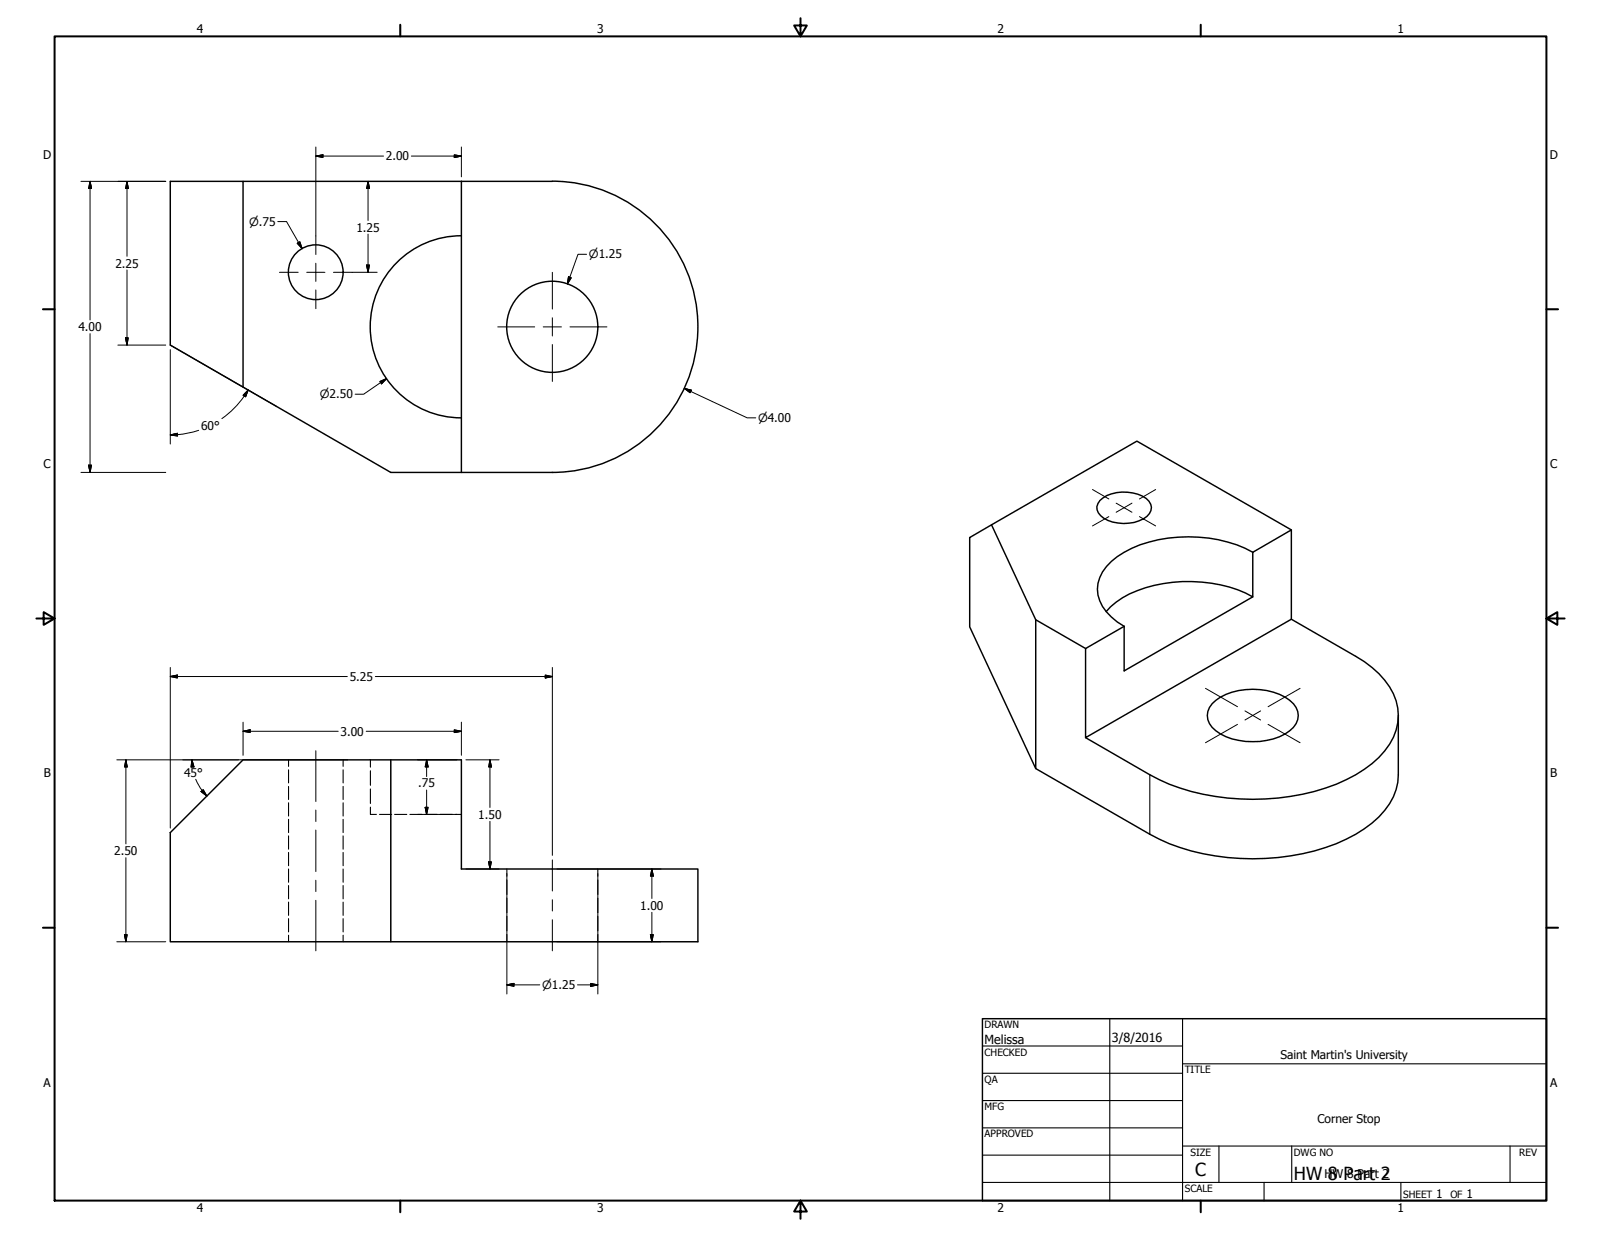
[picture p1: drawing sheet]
<svg xmlns="http://www.w3.org/2000/svg" width="559mm" height="432mm" viewBox="0 0 559 432" stroke-linecap="round" stroke-linejoin="round" font-family="sans-serif">
<!-- layer: Hidden (ANSI) -->
<g fill="none" stroke="#000" stroke-width=".38">
<path d="M100.7 265.2v2.3M100.7 268.7v4.6M100.7 274.5v4.6M119.8 265.2v2.3M119.8 268.7v4.6M119.8 274.5v4.6M129.3 265.2v2.6M129.3 269v5.1M129.3 275.4v5.1M100.7 280.2v4.7M100.7 286v4.6M100.7 291.8v4.6"/>
<path d="M100.7 297.6v4.6M119.8 280.2v4.7M119.8 286v4.6M119.8 291.8v4.6M119.8 297.6v4.6M129.3 281.7v2.6h2.1M132.5 284.3h4.2M137.7 284.3h4.3M143.1 284.3h4.2M148.3 284.3h4.3M153.6 284.3h4.3M158.9 284.3h2.1"/>
<path d="M100.7 303.3v4.7M100.7 309.1v4.7M100.7 314.9v4.6M119.8 303.3v4.7M119.8 309.1v4.7M119.8 314.9v4.6M176.9 303.3v2.6M176.9 307.1v5.1M176.9 313.5v5.1M176.9 319.8v5.1M208.7 303.3v2.6M208.7 307.1v5.1"/>
<path d="M208.7 313.5v5.1M208.7 319.8v5.1M100.7 320.7v4.6M100.7 326.5v2.2M119.8 320.7v4.6M119.8 326.5v2.2M176.9 326.2v2.5M208.7 326.2v2.5"/>
</g>
<!-- layer: Visible (ANSI) -->
<g fill="none" stroke="#000" stroke-width=".51">
<path d="M84.8 63.3h108M161 63.3v101.6M192.8 63.2a50.8 50.8 0 0 1 50.8 50.9 50.8 50.8 0 0 1-50.8 50.8h-56.4l-77-44.4v-57.2h25.4v71.8M161 82.3a31.8 31.8 0 0 0-31.8 31.8 31.8 31.8 0 0 0 31.8 31.8M383.9 174.7a13.8 13.8 0 0 1 14.8-1.5 4.1 4.1 0 0 1 3 3 4.1 4.1 0 0 1-1.4 4.1 13.8 13.8 0 0 1-16.1-.3 3.6 3.6 0 0 1-.3-5.3zM338.5 187.6l7.6-4.4 15.4 33.1v52l-23-49.5zM346.1 183.2l50.7-29.2 53.9 31M437.3 192.8a49.3 49.3 0 0 0-36.3-3.6 30.2 30.2 0 0 0-14.8 8.5 11.5 11.5 0 0 0 0 15.9l3.8 3.5 2.4 1.5M437.3 192.8v15.5l-44.9 25.9v-15.6M437.3 192.8l13.4-7.8v31.2l-71.8 41.3v-31.1l13.5-7.8M361.5 216.3l17.4 10.1M437.3 208.3a49.7 49.7 0 0 0-34.5-4 30.7 30.7 0 0 0-16.7 9.2"/>
<path d="M450.7 216.2l22.5 12.9a29.5 29.5 0 0 1 14.1 15.6 19.4 19.4 0 0 1-6 19.7 55.8 55.8 0 0 1-30.9 13.6 80.9 80.9 0 0 1-45.8-5.8l-25.7-14.7M423.1 245.6a20.7 20.7 0 0 1 16.6-4.9 18.2 18.2 0 0 1 11.7 4.9 6.1 6.1 0 0 1-1.3 9.5 23.8 23.8 0 0 1-24.1 1.1 7.1 7.1 0 0 1-4.4-7.9l.5-1.3zM136.4 265.2h24.6v38.1h82.6v25.4h-107.2M361.5 268.3l39.8 22.9a76.9 76.9 0 0 0 44.8 8.1 66 66 0 0 0 30.1-10 25.7 25.7 0 0 0 11.7-16.2l.2-2.6M59.4 290.6l25.4-25.4h51.6v63.5h-77z"/>
<circle cx="110.2" cy="95" r="9.6"/>
<circle cx="192.8" cy="114.1" r="15.9"/>
</g>
<!-- layer: Visible Narrow (ANSI) -->
<path d="M401.3 270.4v20.8" fill="none" stroke="#000" stroke-width=".38"/>
<path d="M488.1 249.7v20.8" fill="none" stroke="#000" stroke-width=".51"/>
<!-- layer: Border (ANSI) -->
<g fill="none" stroke="#000" stroke-width=".7">
<path d="M19 12.7h520.8v406.4h-520.8zM139.7 8.6v4.1M279.4 6.3v6.4l-2.2-3.8h4.4l-2.2 3.8M419.1 8.6v4.1M15 107.9h4M539.8 107.9h4M12.7 215.9h6.3l-3.8-2.2v4.4l3.8-2.2M539.8 215.9l3.8 2.2v-4.4l-3.8 2.2h6.3M15 323.8h4M539.8 323.8h4M139.7 419.1v4.1M279.4 419.1l2.2 3.8h-4.4l2.2-3.8v6.3"/>
<path d="M419.1 419.1v4.1"/>
</g>
<!-- layer: Title (ANSI) -->
<g fill="none" stroke="#000" stroke-width=".38">
<path d="M387.3 355.6v63.5M412.7 355.6v63.5M342.9 365.1h69.8M342.9 374.6h69.8M412.7 371.3h127.1M342.9 384.2h69.8M342.9 393.7h69.8M342.9 412.7h196.9M342.9 403.2h69.8M412.7 400h127.1M425.4 400v12.7M441.2 412.7v6.4"/>
<path d="M450.8 400v12.7M488.9 412.7v6.4M527 400v12.7"/>
</g>
<path d="M342.9 355.6h196.9v63.5h-196.9z" fill="none" stroke="#000" stroke-width=".51"/>
<!-- layer: Dimension (ANSI) -->
<g fill="none" stroke="#000" stroke-width=".35">
<path d="M110.2 54.5l2.5-.5v1zM110.2 54.5h23.7M110.2 51.3v31.1M143.6 54.5h17.4M158.6 54l2.4 .5-2.4 .5zM161 51.3v10.4M28.3 63.3h29.5M31.4 63.3l.5 2.5h-1zM31.4 63.3v48.4M44.3 63.3l.5 2.5h-1zM44.3 63.3v26.2M97 77.3h3l5.5 9.5"/>
<path d="M128.5 63.3l.5 2.5h-1zM128.5 63.3v13.7M44.3 94.2v26.3M103.8 84.9l.8-.5 .9 2.4zM122.9 95.1h8.7M128 92.5h1l-.5 2.6zM128.5 81.7v13.4M198.4 96.6l1 .4-1.3 2.1zM204.7 88.8h-3l-3.6 10.3M31.4 116.5v48.4M43.8 117.9h1l-.5 2.6zM41.1 120.5h16.7"/>
<path d="M59.4 120.5l37.1 21.4M59.4 122v33M86.6 136.1l-.9 2.4-.9-.5zM86.6 136.1a31.8 31.8 0 0 1-9.2 10M132.6 133.2l2.3-1.1-1.7 1.9zM134.9 132.1l-8 5.5h-2.9M238.8 135.6l2.5 .6-.4 .9zM238.8 135.6l22 10.3h3M59.4 151.8l2.5-.5 .1 .9zM61.9 151.8h-2.5M69.4 150.2l-4.1 1.1-3.4 .4M28.3 164.9h29.5"/>
<path d="M30.9 162.4h1l-.5 2.5zM59.4 236.2l2.5-.6v1.1zM59.4 233v56.1M59.4 236.2h61.8M131 236.2h61.8M190.3 235.6l2.5 .6-2.5 .5zM192.8 233v65.6M84.8 255.3l2.5-.5v.9zM84.8 255.3h33.2M84.8 252.1v11.6M127.8 255.3h33.2M158.6 254.8l2.4 .5-2.4 .4z"/>
<path d="M161 252.1v11.6M40.8 265.2h69.3M43.9 265.2l.5 2.5h-1zM43.9 265.2v29.4M67 265.2l.7 2.5-1 .1zM67 265.2l.2 2.5M68.3 272l1.5 2.9 2.4 3M70.2 276.3l.7-.6 1.3 2.2zM110.3 265.2h11M145.7 265.2h13.7M148.9 265.2l.5 2.5h-1zM148.9 265.2v5.9"/>
<path d="M148.9 275.8v8.5M162.6 265.2h11.6M171 265.2l.5 2.5h-.9zM171 265.2v16.7M43.9 299.4v29.3M145.7 284.3h13.7M148.4 281.8h1l-.5 2.5zM171 286.7v16.6M162.6 303.3h11.6M170.6 300.9h.9l-.5 2.4zM176.9 304.9v42.1M194.4 303.3h36.3"/>
<path d="M208.7 304.9v42.1M227.5 303.3l.5 2.5h-1zM227.5 303.3v10.3M227.5 318.5v10.2M40.8 328.7h17M43.4 326.3h1l-.5 2.4zM194.4 328.7h36.3M227 326.3h1l-.5 2.4zM176.9 343.8l2.5-.5v1zM176.9 343.8h11.5M201.5 343.8h7.2M206.2 343.3l2.5 .5-2.5 .5z"/>
</g>
<g fill="#000" stroke="#000" stroke-width=".35">
<path d="M110.2 54.5l2.5-.5zM110.2 54.5l2.5-.5v1zM158.6 55l2.4-.5zM158.6 54l2.4 .5-2.4 .5zM31.4 63.3l.5 2.5zM31.4 63.3l.5 2.5h-1zM44.3 63.3l.5 2.5zM44.3 63.3l.5 2.5h-1zM128.5 63.3l.5 2.5zM128.5 63.3l.5 2.5h-1zM103.8 84.9l1.7 1.9zM103.8 84.9l.8-.5 .9 2.4z"/>
<path d="M128 92.5l.5 2.6zM128 92.5h1l-.5 2.6zM198.4 96.6l-.3 2.5zM198.4 96.6l1 .4-1.3 2.1zM43.8 117.9l.5 2.6zM43.8 117.9h1l-.5 2.6zM86.6 136.1l-.9 2.4zM86.6 136.1l-.9 2.4-.9-.5zM134.9 132.1l-1.7 1.9zM132.6 133.2l2.3-1.1-1.7 1.9zM238.8 135.6l2.5 .6zM238.8 135.6l2.5 .6-.4 .9z"/>
<path d="M59.4 151.8l2.5-.5zM59.4 151.8l2.5-.5 .1 .9zM30.9 162.4l.5 2.5zM30.9 162.4h1l-.5 2.5zM59.4 236.2l2.5-.6zM59.4 236.2l2.5-.6v1.1zM190.3 236.7l2.5-.5zM190.3 235.6l2.5 .6-2.5 .5zM84.8 255.3l2.5-.5zM84.8 255.3l2.5-.5v.9zM158.6 255.7l2.4-.4zM158.6 254.8l2.4 .5-2.4 .4z"/>
<path d="M43.9 265.2l.5 2.5zM43.9 265.2l.5 2.5h-1zM67 265.2l.7 2.5zM67 265.2l.7 2.5-1 .1zM70.2 276.3l2 1.6zM70.2 276.3l.7-.6 1.3 2.2zM148.9 265.2l.5 2.5zM148.9 265.2l.5 2.5h-1zM171 265.2l.5 2.5zM171 265.2l.5 2.5h-.9zM148.4 281.8l.5 2.5zM148.4 281.8h1l-.5 2.5z"/>
<path d="M170.6 300.9l.4 2.4zM170.6 300.9h.9l-.5 2.4zM227.5 303.3l.5 2.5zM227.5 303.3l.5 2.5h-1zM43.4 326.3l.5 2.4zM43.4 326.3h1l-.5 2.4zM227 326.3l.5 2.4zM227 326.3h1l-.5 2.4zM176.9 343.8l2.5-.5zM176.9 343.8l2.5-.5v1zM206.2 344.3l2.5-.5zM206.2 343.3l2.5 .5-2.5 .5z"/>
</g>
<!-- layer: Center Mark (ANSI) -->
<g fill="none" stroke="#000" stroke-width=".35">
<path d="M97.5 95.1h6.6M107.1 95.1h6.3M110.2 82.4v6.4M110.2 91.9v6.3M116.4 95.1h6.5M192.8 95.1v12.8M110.2 101.2v6.6M173.7 114.1h12.9M189.6 114.1h6.4M192.8 110.9v6.4M198.9 114.1h12.9M192.8 120.3v12.9"/>
<path d="M381.3 170.9l5.7 3.3M389.6 175.6l2.8 1.6M392.4 177.2l2.7 1.6M392.4 177.2l-2.8 1.6M395.1 175.6l-2.7 1.6M403.4 170.9l-5.7 3.3M387 180.3l-5.7 3.3M397.7 180.3l5.7 3.3M420.8 240.3l11.1 6.4M431.9 252.9l-11.1 6.4M434.5 248.2l5.5 3.1M440 248.2l-5.5 3.1"/>
<path d="M442.6 252.9l11.2 6.4M453.8 240.3l-11.2 6.4"/>
</g>
<!-- layer: Centerline (ANSI) -->
<path d="M110.2 262.1v17.7M110.2 282.8v4M110.2 289.8v14.4M110.2 307.3v3.9M110.2 314.3v17.6M192.8 300.2v10.8M192.8 314.1v3.9M192.8 321.1v10.8" fill="none" stroke="#000" stroke-width=".35"/>
<g font-size="6.3">
<text x="417.2" y="410.6">C</text>
<text x="451.6" y="411.9">HW 8 Part 2</text>
</g>
<g font-size="4.4">
<text x="343.7" y="364.3">Melissa</text>
<text x="388.1" y="363.7">3/8/2016</text>
</g>
<g font-size="4.2">
<text x="68.7" y="11.7">4</text>
<text x="208.4" y="11.7">3</text>
<text x="348.1" y="11.7">2</text>
<text x="487.8" y="11.7">1</text>
<text x="15.1" y="55.5">D</text>
<text x="134.7" y="56">2.00</text>
<text x="540.9" y="55.5">D</text>
<text x="124.4" y="80.9">1.25</text>
<text x="40.3" y="93.4">2.25</text>
<text x="27.4" y="115.6">4.00</text>
<text x="70.2" y="150.1">60°</text>
<text x="15.2" y="163.4">C</text>
<text x="541" y="163.4">C</text>
<text x="122" y="237.7">5.25</text>
<text x="118.9" y="256.8">3.00</text>
<text x="15.3" y="271.4">B</text>
<text x="64.3" y="271.1">45°</text>
<text x="146" y="274.9">.75</text>
<text x="541.1" y="271.4">B</text>
<text x="166.9" y="285.8">1.50</text>
<text x="39.9" y="298.5">2.50</text>
<text x="223.5" y="317.6">1.00</text>
<text x="447" y="369.8">Saint Martin's University</text>
<text x="15.2" y="379.3">A</text>
<text x="541" y="379.3">A</text>
<text x="459.8" y="392.1">Corner Stop</text>
<text x="462.3" y="411.1">HW 8 Part 2</text>
<text x="501.3" y="418.3">1</text>
<text x="511.8" y="418.3">1</text>
<text x="68.7" y="423.2">4</text>
<text x="208.4" y="423.2">3</text>
<text x="348.1" y="423.2">2</text>
<text x="487.8" y="423.2">1</text>
</g>
<g font-size="4">
<text x="86.9" y="78.8">⌀.75</text>
<text x="205.5" y="90.2">⌀1.25</text>
<text x="111.6" y="139.1">⌀2.50</text>
<text x="264.6" y="147.3">⌀4.00</text>
<text x="189.2" y="345.2">⌀1.25</text>
</g>
<g font-size="3.5">
<text x="343.7" y="358.9">DRAWN</text>
<text x="343.7" y="368.5">CHECKED</text>
<text x="413.5" y="374.6">TITLE</text>
<text x="343.7" y="378">QA</text>
<text x="343.7" y="387.5">MFG</text>
<text x="343.7" y="397.1">APPROVED</text>
<text x="415.5" y="403.4">SIZE</text>
<text x="451.6" y="403.4">DWG NO</text>
<text x="530.3" y="403.4">REV</text>
<text x="413.5" y="416.1">SCALE</text>
<text x="489.7" y="418.3">SHEET</text>
<text x="506.2" y="418.3">OF</text>
</g>
</svg>
